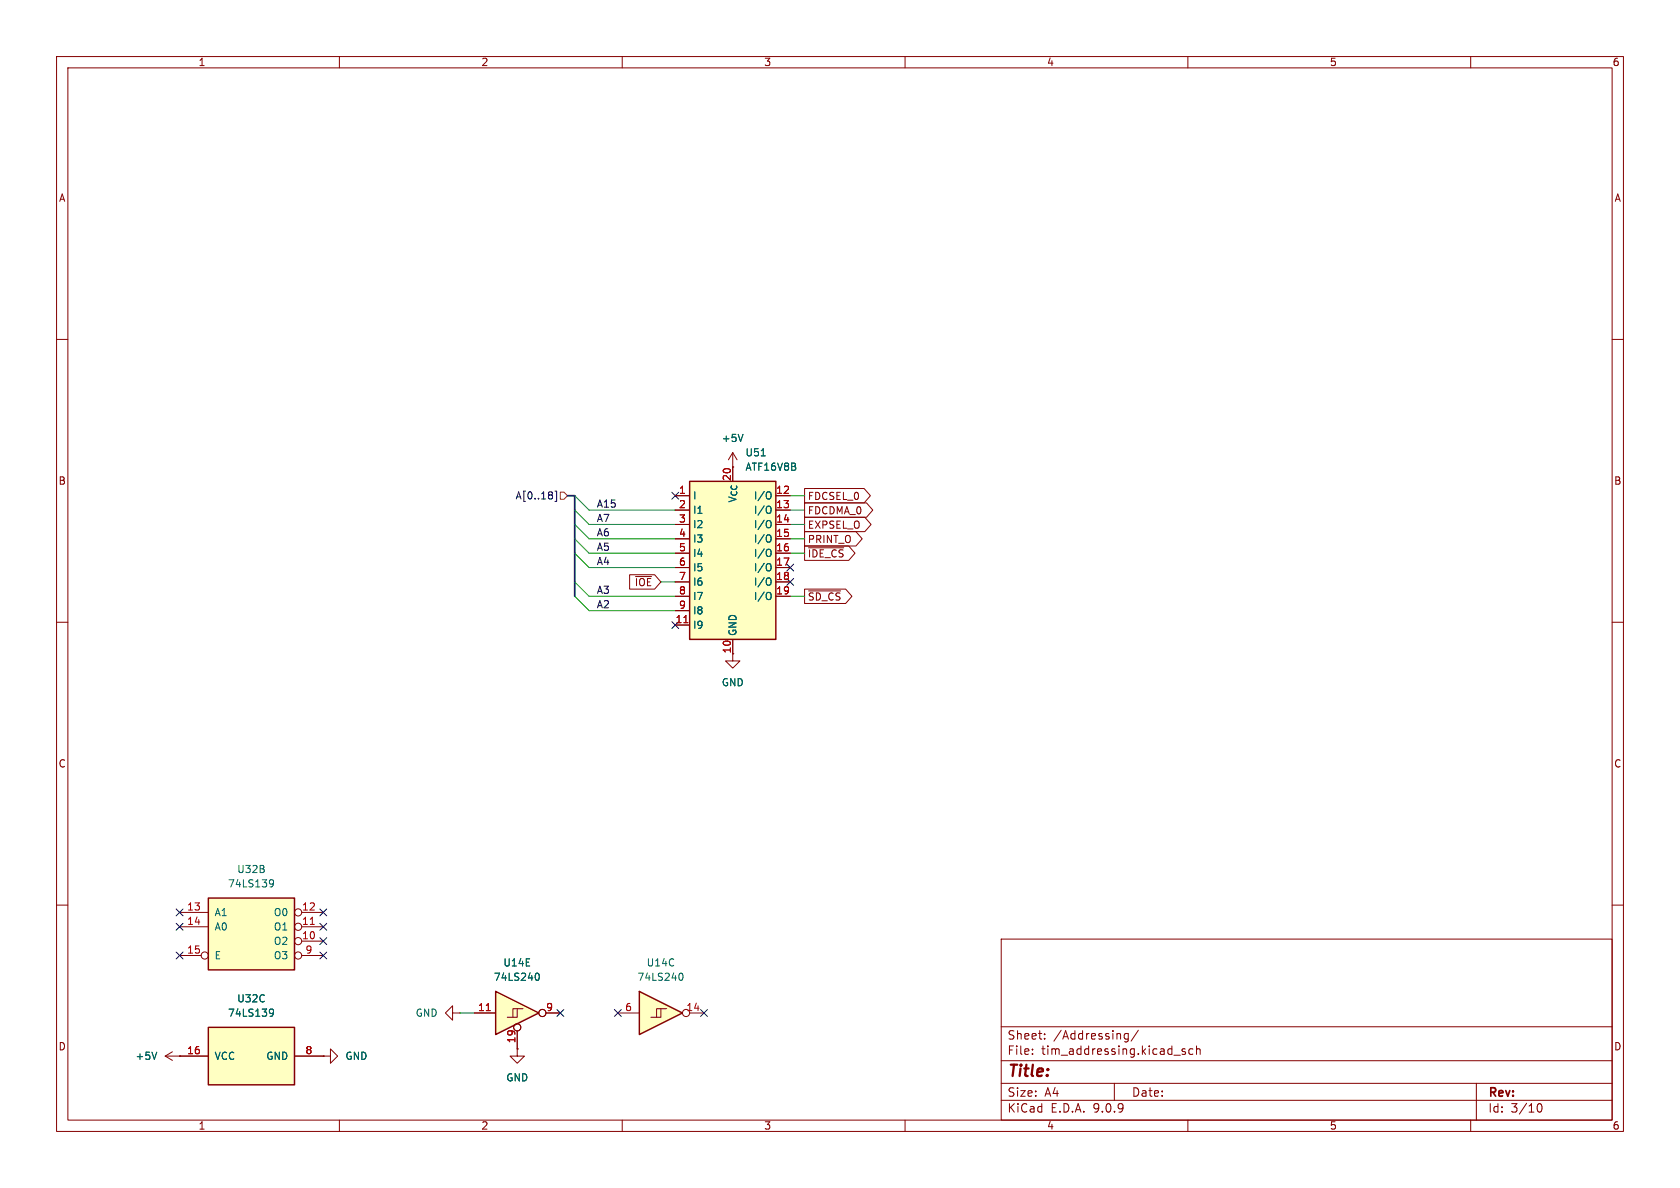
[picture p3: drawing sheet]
<svg xmlns="http://www.w3.org/2000/svg" width="297mm" height="210mm" viewBox="0 0 297 210" stroke-linecap="round" stroke-linejoin="round" font-family="sans-serif">
<g fill="none" stroke="#840000" stroke-width=".18">
<path d="M10 10h277v190h-277zM12 12h273v186h-273zM60 10v2M110 10v2M160 10v2M210 10v2M260 10v2M10 60h2M285 60h2M10 110h2M129.5 115.6v1.2h1.3l-1.3 1.3-1.2-1.3h1.2M285 110h2"/>
<path d="M10 160h2M177 166h108v32h-108zM285 160h2M60 198v2M91.4 185.4v1.3h1.3l-1.3 1.3-1.2-1.3h1.2M91.4 185.4h.1M110 198v2M160 198v2M177 194.5h108M177 191.5h108M177 187.5h108M177 181.5h108"/>
<path d="M182.5 186.3v.1M182.5 185.5v.1M184.7 183.6v.1M184.7 182.8v.1M197 191.5v3M199.5 182.7v1.2l-.3 .3-.4-.1M199.5 182.8l-.5-.1-.3 .3v.4l.2 .2h.6M201.2 182.1l-1.2 2M209.5 185.5l-.3-.1-.2 .2v.2l.5 .2v.3h-.5M210 198v2M210.9 185.5l-.4-.1-.3 .3v.4l.1 .2h.6M211.5 185.5l.2-.1 .4 .1 .1 .9"/>
<path d="M211.5 184.9v1.5M260 198v2M261 191.5v6.5M271.7 195.7l.2-.5 .2-.1a.81 .81 0 0 1 .6 .6 .81 .81 0 0 1-.3 .8h-.4l-.3-.5"/>
</g>
<path d="M121.9 85.1h15.3v27.9h-15.3z" fill="#ffffc2"/>
<path d="M121.9 85.1h15.3v27.9h-15.3z" fill="none" stroke="#840000" stroke-width=".25"/>
<g fill="none" stroke="#840000" stroke-width=".18">
<path d="M119.4 87.6h2.5M119.4 90.2h2.5M119.4 92.7h2.5M119.4 95.3h2.5M119.4 97.8h2.5M137.2 87.6h2.5M137.2 90.2h2.5M137.2 92.7h2.5M137.2 95.3h2.5M137.2 97.8h2.5M119.4 100.3h2.5M119.4 102.9h2.5"/>
<path d="M119.4 105.4h2.5M119.4 108h2.5M119.4 110.5h2.5M129.5 113v2.6M137.2 100.3h2.5M137.2 102.9h2.5M137.2 105.4h2.5"/>
</g>
<path d="M120.9 110.1h.7" fill="none" stroke="#a90000" stroke-width=".18"/>
<path d="M134.6 80.6h.7M136 86.9l.1 .1a.81 .81 0 0 1-.1 1.2M136 89.5h.1a.81 .81 0 0 1-.1 1.2M136 92l.1 .1a.81 .81 0 0 1-.1 1.2M136 94.6h.1a.81 .81 0 0 1-.1 1.2M136 97.1l.1 .1a.81 .81 0 0 1-.1 1.2M136 99.6l.1 .1a.81 .81 0 0 1-.1 1.2M136 102.2h.1a.81 .81 0 0 1-.1 1.2M136 104.7l.1 .1a.81 .81 0 0 1-.1 1.2" fill="none" stroke="#006464" stroke-width=".18"/>
<path d="M36.8 158.8h15.3v12.7h-15.3z" fill="#ffffc2"/>
<path d="M36.8 158.8h15.3v12.7h-15.3z" fill="none" stroke="#840000" stroke-width=".25"/>
<g fill="none" stroke="#840000" stroke-width=".18">
<path d="M31.7 161.3h5.1M31.7 163.8h5.1M31.7 168.9h3.9M53.3 161.3h3.8M53.3 163.8h3.8M53.3 168.9h3.8M53.3 166.4h3.8"/>
<circle cx="36.2" cy="168.9" r=".63"/>
<circle cx="52.7" cy="168.9" r=".63"/>
<circle cx="52.7" cy="161.3" r=".63"/>
<circle cx="52.7" cy="163.8" r=".63"/>
<circle cx="52.7" cy="166.4" r=".63"/>
</g>
<path d="M54.9 163.4h.7" fill="none" stroke="#a90000" stroke-width=".18"/>
<path d="M47.7 155.6l.4-.1 .2 .1a.84 .84 0 0 1-.3 1.2h-.3M48.4 156.1l-.3 .2-.4-.1" fill="none" stroke="#006464" stroke-width=".18"/>
<path d="M87.6 175.3l7.6 3.8-7.6 3.8z" fill="#ffffc2"/>
<path d="M87.6 175.3l7.6 3.8-7.6 3.8z" fill="none" stroke="#840000" stroke-width=".25"/>
<g fill="none" stroke="#840000" stroke-width=".18">
<path d="M83.8 179.1h3.8M91.4 178.3v1.5h-1.7M92.5 178.3h-1.8v1.5M96.5 179.1h2.6M91.4 182.2v3.2"/>
<circle cx="95.9" cy="179.1" r=".63"/>
<circle cx="91.4" cy="181.6" r=".63"/>
</g>
<path d="M86 178.7h.7" fill="none" stroke="#a90000" stroke-width=".18"/>
<path d="M94.8 172.1l.1-.1a.68 .68 0 0 1 .5 .7 .68 .68 0 0 1-.5 .6l-.1-.1" fill="none" stroke="#006464" stroke-width=".18"/>
<path d="M113 175.3l7.6 3.8-7.6 3.8z" fill="#ffffc2"/>
<path d="M113 175.3l7.6 3.8-7.6 3.8z" fill="none" stroke="#840000" stroke-width=".25"/>
<g fill="none" stroke="#840000" stroke-width=".18">
<path d="M129.5 80l-.7 1.3M129.5 80l.8 1.3M129.5 80v2.6M80 179.1v-1.3l-1.3 1.3 1.3 1.2v-1.2h1.3M81.3 179.1h.1M109.2 179.1h3.8M116.8 178.3v1.5h-1.7M117.9 178.3h-1.8v1.5M121.9 179.1h2.6"/>
<circle cx="121.3" cy="179.1" r=".63"/>
</g>
<path d="M131.4 76.8l-.5 1.2M120.2 172.1l.1-.1a.68 .68 0 0 1 .5 .7 .68 .68 0 0 1-.5 .6l-.1-.1" fill="none" stroke="#006464" stroke-width=".18"/>
<path d="M36.8 181.6h15.3v10.2h-15.3z" fill="#ffffc2"/>
<path d="M36.8 181.6h15.3v10.2h-15.3z" fill="none" stroke="#840000" stroke-width=".25"/>
<g fill="none" stroke="#840000" stroke-width=".18">
<path d="M119.4 87.6h2.5M119.4 90.2h2.5M119.4 92.7h2.5M119.4 95.3h2.5M119.4 97.8h2.5M137.2 87.6h2.5M137.2 90.2h2.5M137.2 92.7h2.5M137.2 95.3h2.5M137.2 97.8h2.5M142.2 86.4h10.6l1.1 1.2-1.1 1.3h-10.6zM142.2 88.9h11l1.1 1.3-1.1 1.2h-11z"/>
<path d="M142.2 94h9.1l1.1 1.3-1.1 1.2h-9.1zM142.2 91.4h10.7l1.1 1.3-1.1 1.3h-10.7zM142.2 96.5h7.8l1.2 1.3-1.2 1.3h-7.8zM142.9 96.8h6.3M111.3 101.6h4.4l1.1 1.3-1.1 1.2h-4.4zM112.4 101.9h2.8M119.4 100.3h2.5M119.4 102.9h2.5M119.4 105.4h2.5M119.4 108h2.5M119.4 110.5h2.5M129.5 113v2.6"/>
<path d="M137.2 100.3h2.5M137.2 102.9h2.5M137.2 105.4h2.5M142.2 104.1h7.3l1.1 1.3-1.1 1.3h-7.3zM142.9 104.5h5.7M83.8 179.1h3.8M96.5 179.1h2.6M29.2 186.7h7.6M29.2 186.7l1.3 .8M30.5 185.9l-1.3 .8M31.7 186.7h.1M52.1 186.7h5"/>
<path d="M57.1 186.7h1.3v-1.3l1.3 1.3-1.3 1.3v-1.3M57.1 186.7h.1M91.4 185.4h.1M91.4 182.2v3.2"/>
<circle cx="95.9" cy="179.1" r=".63"/>
<circle cx="91.4" cy="181.6" r=".63"/>
</g>
<g fill="none" stroke="#006464" stroke-width=".18">
<path d="M131.4 76.8l-.5 1.2M134.6 80.6h.7M136 86.9l.1 .1a.81 .81 0 0 1-.1 1.2M136 89.5h.1a.81 .81 0 0 1-.1 1.2M136 92l.1 .1a.81 .81 0 0 1-.1 1.2M136 94.6h.1a.81 .81 0 0 1-.1 1.2M136 97.1l.1 .1a.81 .81 0 0 1-.1 1.2M136 99.6l.1 .1a.81 .81 0 0 1-.1 1.2M136 102.2h.1a.81 .81 0 0 1-.1 1.2M136 104.7l.1 .1a.81 .81 0 0 1-.1 1.2M47.7 178.4h.4l.2 .1a.84 .84 0 0 1-.3 1.1h-.3M48.4 178.9l-.3 .3-.4-.1"/>
<path d="M94.8 172.1l.1-.1a.68 .68 0 0 1 .5 .7 .68 .68 0 0 1-.5 .6l-.1-.1M27.7 186l-.4 1.3"/>
</g>
<g fill="none" stroke="#000084" stroke-width=".18">
<path d="M97.6 87.1v.3M97.6 87.6v.5M98.1 86.8h.3v1.8h-.3M118.8 87l1.2 1.2M120 87l-1.2 1.2M139.1 99.7l1.2 1.2M140.3 99.7l-1.2 1.2M118.8 109.9l1.2 1.2M120 109.9l-1.2 1.2M139.1 102.3l1.2 1.2M140.3 102.3l-1.2 1.2M31.1 163.2l1.3 1.2"/>
<path d="M31.1 168.3l1.3 1.2M31.1 160.7l1.3 1.2M32.4 163.2l-1.3 1.2M32.4 168.3l-1.3 1.2M32.4 160.7l-1.3 1.2M56.5 165.8l1.3 1.2M56.5 168.3l1.3 1.2M56.5 163.2l1.3 1.2M56.5 160.7l1.3 1.2M57.8 165.8l-1.3 1.2M57.8 168.3l-1.3 1.2M57.8 163.2l-1.3 1.2"/>
<path d="M57.8 160.7l-1.3 1.2M98.5 178.5l1.2 1.2M99.7 178.5l-1.2 1.2M108.6 178.5l1.2 1.2M109.8 178.5l-1.2 1.2M123.9 178.5l1.2 1.2M125.1 178.5l-1.2 1.2"/>
</g>
<path d="M99.1 87h.6l.6 .6-.6 .7h-.6z" fill="none" stroke="#725600" stroke-width=".18"/>
<path d="M100.3 87.6h1.3v17.8" fill="none" stroke="#000084" stroke-width=".3"/>
<g fill="none" stroke="#009600" stroke-width=".18">
<path d="M101.6 87.6l2.5 2.6h15.3M101.6 92.7l2.5 2.6h15.3M101.6 95.3l2.5 2.5h15.3M101.6 97.8l2.5 2.5h15.3M101.6 90.2l2.5 2.5h15.3M139.7 90.2h2.5M139.7 95.3h2.5M139.7 97.8h2.5M139.7 92.7h2.5M139.7 87.6h2.5M101.6 102.9l2.5 2.5h15.3M101.6 105.4l2.5 2.6h15.3"/>
<path d="M116.8 102.9h2.6M139.7 105.4h2.5M81.3 179.1h2.5"/>
</g>
<path d="M120.9 110.1h.7M86 178.7h.7" fill="none" stroke="#a90000" stroke-width=".18"/>
<text font-size="2.8" fill="#840000" x="178" y="190.9">Title:</text>
<g font-size="2.1" fill="#840000">
<text x="178" y="184">Sheet:</text>
<text x="186.2" y="184">/Addressing/</text>
<text x="178" y="186.7">File:</text>
<text x="184.1" y="186.7">tim_addressing.kicad_sch</text>
<text x="178" y="196.9">KiCad</text>
<text x="178" y="194.1">Size:</text>
<text x="184.7" y="194.1">A4</text>
<text x="185.7" y="196.9">E.D.A.</text>
<text x="193.3" y="196.9">9.0.9</text>
<text x="200" y="194.1">Date:</text>
<text x="263" y="194.3">Rev:</text>
<text x="263" y="196.9">Id:</text>
<text x="267.1" y="196.9">3/10</text>
</g>
<g font-size="1.8" fill="#840000">
<text x="35" y="11.9">1</text>
<text x="85" y="11.9">2</text>
<text x="135" y="11.9">3</text>
<text x="185" y="11.9">4</text>
<text x="235" y="11.9">5</text>
<text x="285" y="11.9">6</text>
<text x="10.3" y="35.9">A</text>
<text x="285.3" y="35.9">A</text>
<text x="10.3" y="85.9">B</text>
<text x="130.4" y="89" transform="rotate(-90 130.4 89)">V_{CC}</text>
<text x="142.7" y="88.6">FDCSEL_0</text>
<text x="285.3" y="85.9">B</text>
<text x="142.7" y="91.1">FDCDMA_0</text>
<text x="142.7" y="93.7">EXPSEL_O</text>
<text x="142.7" y="96.2">PRINT_O</text>
<text x="142.7" y="98.7">~{IDE_CS}</text>
<text x="112.1" y="103.8">~{IOE}</text>
<text x="142.7" y="106.4">~{SD_CS}</text>
<text x="129.3" y="115.6" transform="rotate(-90 129.3 115.6)">10</text>
<text x="10.3" y="135.9">C</text>
<text x="285.3" y="135.9">C</text>
<text x="10.3" y="185.9">D</text>
<text x="285.3" y="185.9">D</text>
<text x="35" y="199.9">1</text>
<text x="85" y="199.9">2</text>
<text x="135" y="199.9">3</text>
<text x="185" y="199.9">4</text>
<text x="235" y="199.9">5</text>
<text x="285" y="199.9">6</text>
</g>
<g font-size="1.8" fill="#006464">
<text x="127.5" y="78.3">+5V</text>
<text x="131.7" y="80.9">U51</text>
<text x="131.7" y="83.4">ATF16V8B</text>
<text x="122.4" y="88.5">I</text>
<text x="133.2" y="88.5">I/O</text>
<text x="122.4" y="91">I1</text>
<text x="122.4" y="93.6">I2</text>
<text x="133.2" y="91">I/O</text>
<text x="133.2" y="93.6">I/O</text>
<text x="122.4" y="96.1">I3</text>
<text x="122.4" y="98.7">I4</text>
<text x="122.4" y="101.2">I5</text>
<text x="133.2" y="96.1">I/O</text>
<text x="133.2" y="98.7">I/O</text>
<text x="133.2" y="101.2">I/O</text>
<text x="122.4" y="103.7">I6</text>
<text x="122.4" y="106.3">I7</text>
<text x="133.2" y="103.7">I/O</text>
<text x="133.2" y="106.3">I/O</text>
<text x="122.4" y="108.8">I8</text>
<text x="122.4" y="111.4">I9</text>
<text x="130.4" y="112.5" transform="rotate(-90 130.4 112.5)">GND</text>
<text x="127.5" y="121.5">GND</text>
<text x="41.8" y="154.5">U32B</text>
<text x="40.2" y="157.1">74LS139</text>
<text x="37.8" y="162.2">A1</text>
<text x="37.8" y="164.7">A0</text>
<text x="48.3" y="162.2">O0</text>
<text x="48.3" y="164.7">O1</text>
<text x="48.3" y="167.2">O2</text>
<text x="37.8" y="169.8">E</text>
<text x="48.3" y="169.8">O3</text>
<text x="87.2" y="173.6">74LS240</text>
<text x="88.9" y="171">U14E</text>
<text x="112.6" y="173.6">74LS240</text>
<text x="114.2" y="171">U14C</text>
<text x="40.2" y="179.9">74LS139</text>
<text x="41.8" y="177.4">U32C</text>
<text x="73.4" y="179.9">GND</text>
<text x="23.9" y="187.6">+5V</text>
<text x="37.8" y="187.6">VCC</text>
<text x="47" y="187.6">GND</text>
<text x="61" y="187.6">GND</text>
<text x="89.4" y="191.4">GND</text>
</g>
<text font-size="1.8" fill="#000084" x="91" y="88.5">A[0..18]</text>
<g font-size="1.8" fill="#0f0f0f">
<text x="105.4" y="89.8">A15</text>
<text x="105.4" y="92.4">A7</text>
<text x="105.4" y="94.9">A6</text>
<text x="105.4" y="97.4">A5</text>
<text x="105.4" y="100">A4</text>
<text x="105.4" y="107.6">A2</text>
<text x="105.4" y="105.1">A3</text>
</g>
<g font-size="1.8" fill="#a90000">
<text x="119.9" y="87.4">1</text>
<text x="119.9" y="89.9">2</text>
<text x="129.3" y="85.1" transform="rotate(-90 129.3 85.1)">20</text>
<text x="137.1" y="87.4">12</text>
<text x="137.1" y="89.9">13</text>
<text x="119.9" y="92.5">3</text>
<text x="119.9" y="95">4</text>
<text x="137.1" y="92.5">14</text>
<text x="137.1" y="95">15</text>
<text x="119.9" y="97.5">5</text>
<text x="119.9" y="100.1">6</text>
<text x="137.1" y="97.5">16</text>
<text x="137.1" y="100.1">17</text>
<text x="119.9" y="102.6">7</text>
<text x="119.9" y="105.2">8</text>
<text x="119.9" y="107.7">9</text>
<text x="137.1" y="102.6">18</text>
<text x="137.1" y="105.2">19</text>
<text x="119.3" y="110.2">11</text>
<text x="33" y="161">13</text>
<text x="53.3" y="161">12</text>
<text x="33" y="163.6">14</text>
<text x="53.3" y="163.6">11</text>
<text x="53.3" y="166.1">10</text>
<text x="33" y="168.7">15</text>
<text x="53.9" y="168.7">9</text>
<text x="84.4" y="178.8">11</text>
<text x="96.4" y="178.8">9</text>
<text x="110.4" y="178.8">6</text>
<text x="121.2" y="178.8">14</text>
<text x="91.2" y="184.5" transform="rotate(-90 91.2 184.5)">19</text>
<text x="33" y="186.4">16</text>
<text x="53.9" y="186.4">8</text>
</g>
</svg>
